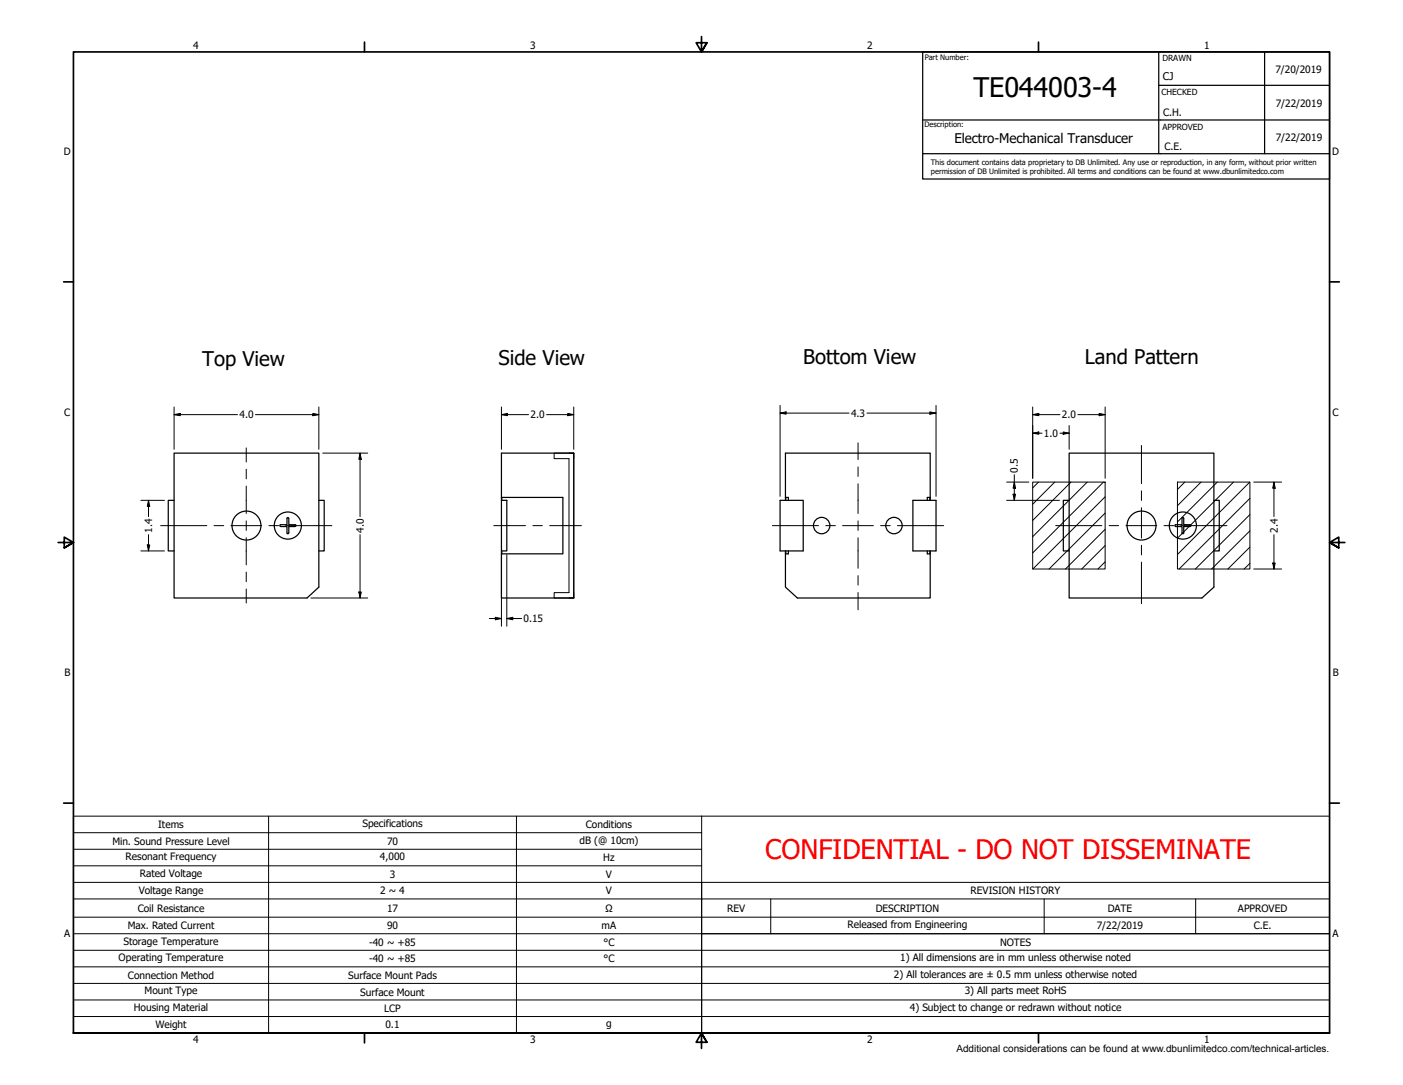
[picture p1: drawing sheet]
<svg xmlns="http://www.w3.org/2000/svg" width="279mm" height="216mm" viewBox="0 0 279 216" stroke-linecap="round" stroke-linejoin="round" font-family="sans-serif">
<g fill="none" stroke="#000" stroke-width=".24">
<path d="M230.8 17h34M230.8 10.3v20.3M251.8 10.3v20.3M183.8 30.6v5h81v-25.3h-81v20.3h81M183.8 23.9h81M34.7 99.6h-1.2v10h1.2M34.7 90.2h28.8v26.6l-2.4 2.2h-26.4zM63.5 99.6h1.1v10h-1.1M99.9 99.6h1v10h-1zM99.9 99h12.2v11.2h-12.2M99.9 99.6v-9.4h14.4v28.8h-14.4v-9.4M99.9 99v.6"/>
<path d="M155.3 99.6h4.7v10h-4.7zM156.4 99h.6v.6M156.5 99v.6M181.8 99.6h4.6v10h-4.6zM185.2 99v.6M185.2 99v-8.8h-28.8v9.4M185.2 99h-.5v.6M212.9 99.6h-1.1v10h1.1M212.9 90.2h28.8v26.6l-2.3 2.2h-26.5zM241.7 99.6h1.1v10h-1.1M55.9 104.8h1.3v1.2l.1 .2 .2-.2v-1.2h1.3M58.8 104.4h-1.3v-1.2l-.2-.2-.1 .1v1.3h-1.3l-.2 .2 .2 .1"/>
<path d="M58.8 104.4l.2 .2-.2 .1M99.9 109.6v.6M156.4 110.2v6.6l2.4 2.2h26.4v-8.8M156.4 109.6v.6M156.5 109.6v.6M157 109.6v.6h-.6M184.7 109.6v.6h.5M185.2 109.6v.6M234.1 104.4h1.3v-1.3l.2-.1 .1 .2v1.2h1.3M234.1 104.8h1.3v1.2l.2 .2 .1-.2v-1.2h1.3M234.1 104.4l-.1 .2 .1 .1M237 104.4l.2 .2-.2 .1"/>
<circle cx="49.1" cy="104.6" r="2.88"/>
<circle cx="57.3" cy="104.6" r="2.7"/>
<circle cx="163.6" cy="104.6" r="1.63"/>
<circle cx="178" cy="104.6" r="1.63"/>
<circle cx="227.3" cy="104.6" r="2.88"/>
<circle cx="235.6" cy="104.6" r="2.7"/>
</g>
<g fill="none" stroke="#000" stroke-width=".2">
<path d="M28 99.6h4.7M29.6 99.6l.2 1.2h-.5zM29.6 99.6v3.2M34.7 82.5l1.2-.2v.4zM34.7 82.5h12.6M34.7 81v8.4M49 89.1v2.8M49 93.4v1.9M49 96.7v5.5M50.9 82.5h12.6M62.3 82.3l1.2 .2-1.2 .2zM63.5 81v8.4"/>
<path d="M64.3 90.2h8.9M71.7 90.2l.2 1.2h-.4zM71.7 90.2v12.6M99.9 82.5l1.1-.2v.4zM99.9 82.5h5.4M99.9 81v8.4M108.9 82.5h5.4M113.1 82.3l1.2 .2-1.2 .2zM113.3 90.2h1v28.8h-3.9v-1.1h2.9v-26.6h-2.9v-1.1h3.9v1.1M114.3 81v8.4M155.3 82.2l1.2-.2v.4zM155.3 82.2h13.8"/>
<path d="M155.3 80.7v18.1M170.9 88.1v3.3M170.9 92.9v1.9M170.9 96.3v5.9M172.6 82.2h13.8M185.2 82l1.2 .2-1.2 .2zM186.4 80.7v18.1M200.5 99.6h10.5M200.5 95.9h4.4M201.7 98.3h.5l-.2 1.3zM202 95.9l.2 1.3h-.5zM202 94.5v5.1"/>
<path d="M205.7 95.9h14.4v17.3h-14.4zM205.7 86.2l1.2-.2v.4zM205.7 82.5l1.2-.2v.4zM205.7 82.5h5.4M205.7 86.2h1.8M205.7 81v14.2M206.8 95.9l-1.1 1.2M210 95.9l-4.3 4.4M211.1 86.2h1.8M211.7 86l1.2 .2-1.2 .2zM212.9 84.7v4.7M213.3 95.9l-7.6 7.7"/>
<path d="M214.7 82.5h5.4M216.5 95.9l-10.8 10.9M218.9 82.3l1.2 .2-1.2 .2zM219.7 95.9l-14 14.1M220.1 98.9l-14.4 14.3M220.1 81v14.2M227.3 88.6v7.6M227.3 97.7v1.9M234.5 95.9h14.4v17.3h-14.4zM235.9 95.9l-1.4 1.5M239.2 95.9l-4.7 4.7M242.4 95.9l-7.9 8"/>
<path d="M245.6 95.9l-11.1 11.2M248.9 95.9l-14.4 14.4M248.9 99.2l-14.1 14M249.7 95.9h5.5M253.7 95.9l.2 1.3h-.4zM253.7 95.9v6.9M28 109.6h4.7M29.3 108.4h.5l-.2 1.2zM29.6 106.4v3.2M32 104.6h9.2M42.6 104.6h2M46 104.6h6.1"/>
<path d="M49 103.6v1.9M49 107v5.4M49 113.8v2M49 117.2v2.8M53.6 104.6h1.9M56.9 104.6h9.2M61.9 119h11.3M71.5 117.8h.4l-.2 1.2zM71.7 106.4v12.6M98.3 104.6h6.3M99.9 110.4v14.2M100.9 110.4v14.2"/>
<path d="M106.1 104.6h1.9M109.5 104.6h6.3M114.3 117.9v1.1h-1M153.8 104.6h9.2M164.4 104.6h2M167.8 104.6h6.1M170.9 103.6v1.9M170.9 107v6.1M170.9 114.5v1.9M170.9 117.9v3.4M175.4 104.6h1.9M178.7 104.6h9.2"/>
<path d="M210.2 104.6h9.2M220.1 111.8l-1.5 1.4M220.1 108.6l-4.7 4.6M220.1 105.3l-7.9 7.9M220.1 102.1l-11.2 11.1M220.9 104.6h1.9M224.2 104.6h6.2M227.3 101v6.1M227.3 108.5v1.9M227.3 111.9v8.2M231.8 104.6h1.9M235.2 104.6h9.1"/>
<path d="M248.9 112.1l-1.1 1.1M248.9 108.9l-4.4 4.3M248.9 105.6l-7.6 7.6M248.9 102.4l-10.8 10.8M249.7 113.2h5.5M253.5 112h.4l-.2 1.2zM253.7 106.4v6.8M97.4 123.1h2.5M98.6 122.8l1.3 .3-1.3 .2zM100.9 123.1l1.2-.3v.5zM100.9 123.1h3M14.6 178.9h125.1v-3.3h125.1v3.3"/>
<path d="M14.6 165.7h125.1M14.6 169h125.1M14.6 172.3h125.1M14.6 175.6h125.1M53.5 162.4v43.2M102.8 162.4v43.2M139.7 162.4h-125.1v3.3M139.7 162.4v43.2h-125.1v-39.9M139.7 162.4h125.1M153.5 178.9v6.9M207.9 178.9v6.9M238.1 178.9v6.9"/>
<path d="M264.8 178.9h-125.1v6.9h125.1v3.3M264.8 178.9v3.6M14.6 182.5h250.2M14.6 185.8h125.1M14.6 189.1h250.2M14.6 192.4h250.2M14.6 195.7h250.2M14.6 199h250.2M264.8 182.5v3.3h-125.1v19.8h125.1v-16.5M14.6 202.3h250.2"/>
</g>
<g fill="none" stroke="#000" stroke-width=".34">
<path d="M72.6 8.4v1.9M139.7 7.3v3l-1.1-1.8h2.2l-1.1 1.8 1.1-1.8M206.8 8.4v1.9M12.7 56.1h1.9M264.8 56.1h1.9M11.6 108h3l-1.8-1.1v2.1l1.8-1-1.8 1M267.8 108h-3l1.8-1.1v2.1l-1.8-1 1.8 1M12.7 159.8h1.9M264.8 159.8h1.9M14.6 205.6v-195.3h250.2v195.3h-250.2h250.2M72.6 205.6v1.9M140.8 207.4l-1.1-1.8 1.1 1.8h-2.2l1.1-1.8v3"/>
<path d="M206.8 205.6v1.9"/>
</g>
<g fill="#000">
<path d="M34.7 82.5l1.2-.2v.4z" fill-rule="evenodd"/>
<path d="M62.3 82.3l1.2 .2-1.2 .2z" fill-rule="evenodd"/>
<path d="M71.7 90.2l.2 1.2h-.4z" fill-rule="evenodd"/>
<path d="M99.9 82.5l1.1-.2v.4z" fill-rule="evenodd"/>
<path d="M113.1 82.3l1.2 .2-1.2 .2z" fill-rule="evenodd"/>
<path d="M155.3 82.2l1.2-.2v.4z" fill-rule="evenodd"/>
<path d="M185.2 82l1.2 .2-1.2 .2z" fill-rule="evenodd"/>
<path d="M201.7 98.3h.5l-.2 1.3z" fill-rule="evenodd"/>
<path d="M202 95.9l.2 1.3h-.5z" fill-rule="evenodd"/>
<path d="M205.7 86.2l1.2-.2v.4z" fill-rule="evenodd"/>
<path d="M205.7 82.5l1.2-.2v.4z" fill-rule="evenodd"/>
<path d="M211.7 86l1.2 .2-1.2 .2z" fill-rule="evenodd"/>
<path d="M218.9 82.3l1.2 .2-1.2 .2z" fill-rule="evenodd"/>
<path d="M253.7 95.9l.2 1.3h-.4z" fill-rule="evenodd"/>
<path d="M29.3 108.4h.5l-.2 1.2z" fill-rule="evenodd"/>
<path d="M29.6 99.6l.2 1.2h-.5z" fill-rule="evenodd"/>
<path d="M71.5 117.8h.4l-.2 1.2z" fill-rule="evenodd"/>
<path d="M253.5 112h.4l-.2 1.2z" fill-rule="evenodd"/>
<path d="M98.6 122.8l1.3 .3-1.3 .2z" fill-rule="evenodd"/>
<path d="M100.9 123.1l1.2-.3v.5z" fill-rule="evenodd"/>
</g>
<text font-size="5.4" x="193.9" y="19.4">TE044003-4</text>
<text font-size="5.4" fill="#f00" x="152.4" y="171">CONFIDENTIAL - DO NOT DISSEMINATE</text>
<g font-size="4">
<text x="40.3" y="72.8">Top View</text>
<text x="99.3" y="72.7">Side View</text>
<text x="160" y="72.5">Bottom View</text>
<text x="216" y="72.4">Land Pattern</text>
</g>
<text font-size="2.7" x="190.1" y="28.5">Electro-Mechanical Transducer</text>
<text font-size="2.1" x="231.6" y="15.9">CJ</text>
<g font-size="2">
<text x="38.5" y="9.8">4</text>
<text x="105.6" y="9.8">3</text>
<text x="172.7" y="9.8">2</text>
<text x="239.8" y="9.8">1</text>
<text x="254" y="14.5">7/20/2019</text>
<text x="231.6" y="23.1">C.H.</text>
<text x="254.1" y="21.2">7/22/2019</text>
<text x="231.9" y="29.9">C.E.</text>
<text x="254.1" y="28">7/22/2019</text>
<text x="12.7" y="30.9">D</text>
<text x="265.3" y="30.9">D</text>
<text x="12.8" y="82.8">C</text>
<text x="47.7" y="83.2">4.0</text>
<text x="105.7" y="83.2">2.0</text>
<text x="169.5" y="82.9">4.3</text>
<text x="211.5" y="83.2">2.0</text>
<text x="265.4" y="82.8">C</text>
<text x="207.9" y="86.9">1.0</text>
<text x="202.7" y="94.1" transform="rotate(-90 202.7 94.1)">0.5</text>
<text x="30.3" y="106" transform="rotate(-90 30.3 106)">1.4</text>
<text x="72.4" y="106" transform="rotate(-90 72.4 106)">4.0</text>
<text x="254.5" y="106" transform="rotate(-90 254.5 106)">2.4</text>
<text x="104.3" y="123.8">0.15</text>
<text x="12.8" y="134.6">B</text>
<text x="265.4" y="134.6">B</text>
<text x="31.5" y="164.8">Items</text>
<text x="72.2" y="164.6">Specifications</text>
<text x="115.4" y="167.9">dB (@ 10cm)</text>
<text x="116.7" y="164.8">Conditions</text>
<text x="22.4" y="168.1">Min. Sound Pressure Level</text>
<text x="25" y="171.2">Resonant Frequency</text>
<text x="75.7" y="171.2">4,000</text>
<text x="77.1" y="168.1">70</text>
<text x="120.1" y="171.4">Hz</text>
<text x="27.6" y="177.8">Voltage Range</text>
<text x="27.8" y="174.5">Rated Voltage</text>
<text x="75.7" y="178">2 ~ 4</text>
<text x="77.6" y="174.7">3</text>
<text x="120.7" y="174.7">V</text>
<text x="120.7" y="178">V</text>
<text x="193.3" y="178">REVISION HISTORY</text>
<text x="25.4" y="184.9">Max. Rated Current</text>
<text x="27.4" y="181.4">Coil Resistance</text>
<text x="77.1" y="181.4">17</text>
<text x="77.1" y="184.9">90</text>
<text x="119.8" y="184.9">mA</text>
<text x="120.6" y="181.4">Ω</text>
<text x="144.8" y="181.4">REV</text>
<text x="168.8" y="184.7">Released from Engineering</text>
<text x="174.4" y="181.4">DESCRIPTION</text>
<text x="218.4" y="184.8">7/22/2019</text>
<text x="220.6" y="181.4">DATE</text>
<text x="246.5" y="181.4">APPROVED</text>
<text x="249.7" y="184.9">C.E.</text>
<text x="12.8" y="186.5">A</text>
<text x="23.6" y="191.3">Operating Temperature</text>
<text x="24.6" y="188">Storage Temperature</text>
<text x="73.5" y="188.2">-40 ~ +85</text>
<text x="73.5" y="191.5">-40 ~ +85</text>
<text x="120.2" y="188.2">°C</text>
<text x="120.2" y="191.5">°C</text>
<text x="179.3" y="191.3">1) All dimensions are in mm unless otherwise noted</text>
<text x="199.2" y="188.2">NOTES</text>
<text x="265.4" y="186.5">A</text>
<text x="25.5" y="194.8">Connection Method</text>
<text x="28.8" y="197.9">Mount Type</text>
<text x="69.3" y="194.8">Surface Mount Pads</text>
<text x="178" y="194.6">2) All tolerances are ± 0.5 mm unless otherwise noted</text>
<text x="192.1" y="197.9">3) All parts meet RoHS</text>
<text x="26.6" y="201.2">Housing Material</text>
<text x="71.7" y="198.1">Surface Mount</text>
<text x="76.5" y="201.4">LCP</text>
<text x="181.2" y="201.2">4) Subject to change or redrawn without notice</text>
<text x="30.9" y="204.5">Weight</text>
<text x="38.5" y="207.5">4</text>
<text x="76.8" y="204.7">0.1</text>
<text x="105.6" y="207.5">3</text>
<text x="120.7" y="204.3">g</text>
<text x="172.7" y="207.5">2</text>
<text x="190.5" y="209.4">Additional considerations can be found at www.dbunlimitedco.com/technical-articles.</text>
<text x="239.8" y="207.5">1</text>
</g>
<g font-size="1.7">
<text x="231.5" y="12.2">DRAWN</text>
<text x="231.3" y="18.9">CHECKED</text>
<text x="231.5" y="25.9">APPROVED</text>
</g>
<g font-size="1.5">
<text x="184.1" y="11.9">Part Number:</text>
<text x="184.1" y="25.3">Description:</text>
<text x="185.4" y="32.8">This document contains data proprietary to DB Unlimited. Any use or reproduction, in any form, without prior written</text>
<text x="185.4" y="34.6">permission of DB Unlimited is prohibited. All terms and conditions can be found at www.dbunlimitedco.com</text>
</g>
</svg>
